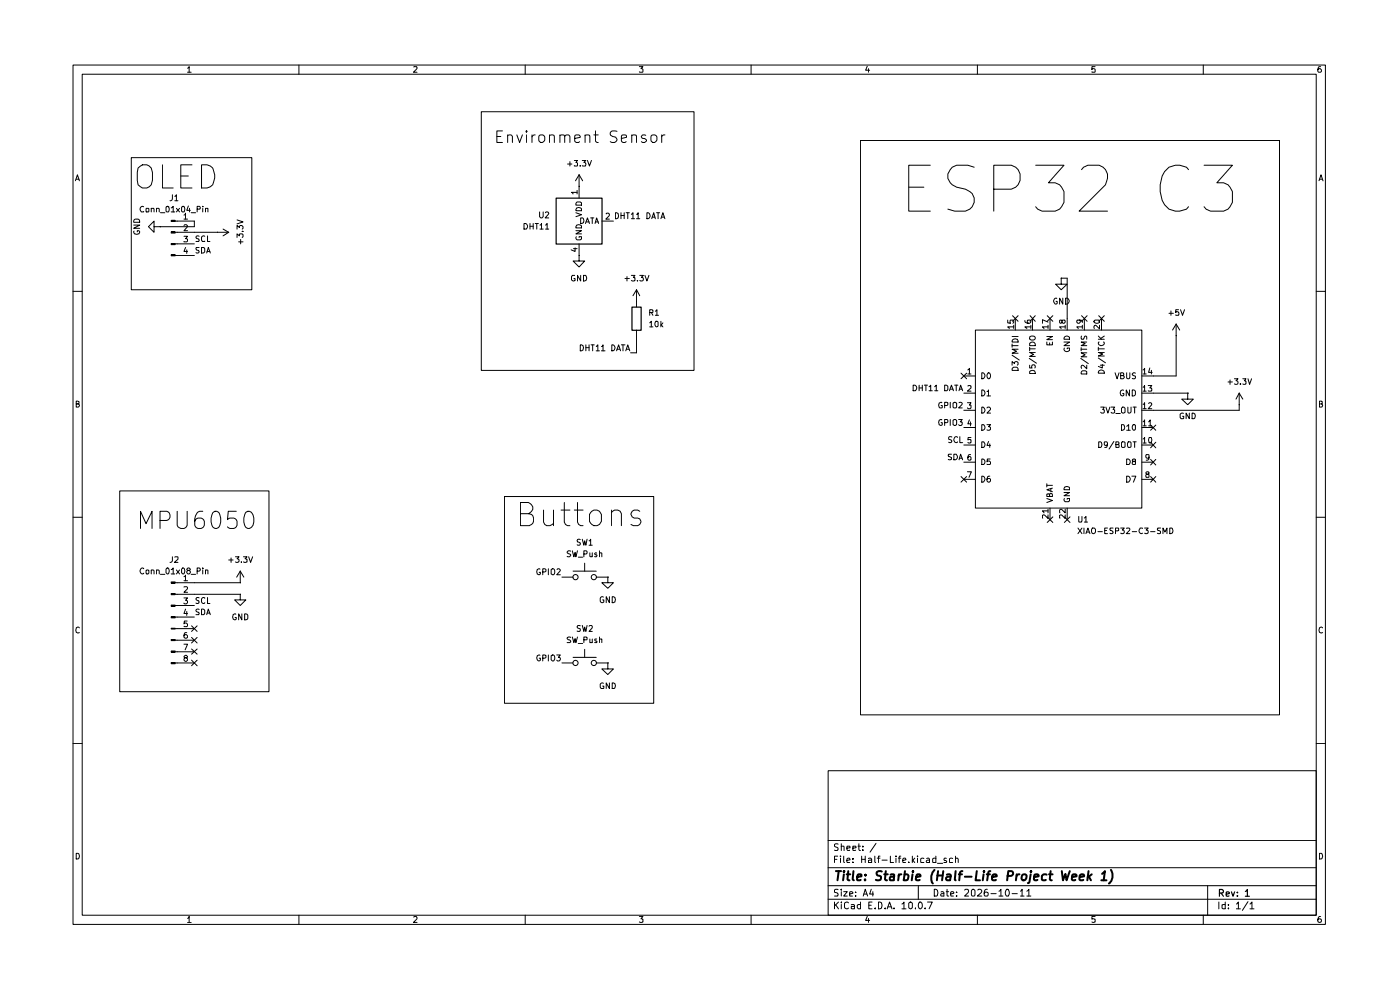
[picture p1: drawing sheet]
(kicad_sch
 (version 20260306)
 (generator "eeschema")
 (generator_version "10.0")
 (paper "A4")
 (title_block
  (title "Starbie (Half-Life Project Week 1)")
  (date "2026-10-11")
  (rev "1"))
 (lib_symbols
  (symbol "Connector:Conn_01x04_Pin"
   (pin_names
    (offset 1.016) (hide yes)) (exclude_from_sim no) (in_bom yes) (on_board yes)
   (in_pos_files yes)
   (duplicate_pin_numbers_are_jumpers no)
   (property "Reference" "J" (at 0 5.08 0) (show_name no) (do_not_autoplace no) (effects (font (size 1.27 1.27))))
   (property "Value" "Conn_01x04_Pin" (at 0 -7.62 0) (show_name no) (do_not_autoplace no) (effects (font (size 1.27 1.27))))
   (property "Footprint" "" (at 0 0 0) (show_name no) (do_not_autoplace no) (hide yes) (effects (font (size 1.27 1.27))))
   (property "Datasheet" "" (at 0 0 0) (show_name no) (do_not_autoplace no) (hide yes) (effects (font (size 1.27 1.27))))
   (property "Description" "Generic connector, single row, 01x04, script generated" (at 0 0 0) (show_name no) (do_not_autoplace no) (hide yes) (effects (font (size 1.27 1.27))))
   (property "ki_locked" "" (at 0 0 0) (show_name no) (do_not_autoplace no) (effects (font (size 1.27 1.27))))
   (symbol "Conn_01x04_Pin_1_1"
    (rectangle (start 0.8636 2.667) (end 0 2.413) (stroke (width 0.1524) (type default)) (fill (type outline)))
    (rectangle (start 0.8636 0.127) (end 0 -0.127) (stroke (width 0.1524) (type default)) (fill (type outline)))
    (rectangle (start 0.8636 -2.413) (end 0 -2.667) (stroke (width 0.1524) (type default)) (fill (type outline)))
    (rectangle (start 0.8636 -4.953) (end 0 -5.207) (stroke (width 0.1524) (type default)) (fill (type outline)))
    (polyline (pts (xy 1.27 2.54) (xy 0.8636 2.54)) (stroke (width 0.1524) (type default)) (fill (type none)))
    (polyline (pts (xy 1.27 0) (xy 0.8636 0)) (stroke (width 0.1524) (type default)) (fill (type none)))
    (polyline (pts (xy 1.27 -2.54) (xy 0.8636 -2.54)) (stroke (width 0.1524) (type default)) (fill (type none)))
    (polyline (pts (xy 1.27 -5.08) (xy 0.8636 -5.08)) (stroke (width 0.1524) (type default)) (fill (type none)))
    (pin passive line (at 5.08 2.54 180) (length 3.81) (name "Pin_1" (effects (font (size 1.27 1.27)))) (number "1" (effects (font (size 1.27 1.27)))))
    (pin passive line (at 5.08 0 180) (length 3.81) (name "Pin_2" (effects (font (size 1.27 1.27)))) (number "2" (effects (font (size 1.27 1.27)))))
    (pin passive line (at 5.08 -2.54 180) (length 3.81) (name "Pin_3" (effects (font (size 1.27 1.27)))) (number "3" (effects (font (size 1.27 1.27)))))
    (pin passive line (at 5.08 -5.08 180) (length 3.81) (name "Pin_4" (effects (font (size 1.27 1.27)))) (number "4" (effects (font (size 1.27 1.27))))))
   (embedded_fonts no))
  (symbol "Connector:Conn_01x08_Pin"
   (pin_names
    (offset 1.016) (hide yes)) (exclude_from_sim no) (in_bom yes) (on_board yes)
   (in_pos_files yes)
   (duplicate_pin_numbers_are_jumpers no)
   (property "Reference" "J" (at 0 10.16 0) (show_name no) (do_not_autoplace no) (effects (font (size 1.27 1.27))))
   (property "Value" "Conn_01x08_Pin" (at 0 -12.7 0) (show_name no) (do_not_autoplace no) (effects (font (size 1.27 1.27))))
   (property "Footprint" "" (at 0 0 0) (show_name no) (do_not_autoplace no) (hide yes) (effects (font (size 1.27 1.27))))
   (property "Datasheet" "" (at 0 0 0) (show_name no) (do_not_autoplace no) (hide yes) (effects (font (size 1.27 1.27))))
   (property "Description" "Generic connector, single row, 01x08, script generated" (at 0 0 0) (show_name no) (do_not_autoplace no) (hide yes) (effects (font (size 1.27 1.27))))
   (property "ki_locked" "" (at 0 0 0) (show_name no) (do_not_autoplace no) (effects (font (size 1.27 1.27))))
   (symbol "Conn_01x08_Pin_1_1"
    (rectangle (start 0.8636 7.747) (end 0 7.493) (stroke (width 0.1524) (type default)) (fill (type outline)))
    (rectangle (start 0.8636 5.207) (end 0 4.953) (stroke (width 0.1524) (type default)) (fill (type outline)))
    (rectangle (start 0.8636 2.667) (end 0 2.413) (stroke (width 0.1524) (type default)) (fill (type outline)))
    (rectangle (start 0.8636 0.127) (end 0 -0.127) (stroke (width 0.1524) (type default)) (fill (type outline)))
    (rectangle (start 0.8636 -2.413) (end 0 -2.667) (stroke (width 0.1524) (type default)) (fill (type outline)))
    (rectangle (start 0.8636 -4.953) (end 0 -5.207) (stroke (width 0.1524) (type default)) (fill (type outline)))
    (rectangle (start 0.8636 -7.493) (end 0 -7.747) (stroke (width 0.1524) (type default)) (fill (type outline)))
    (rectangle (start 0.8636 -10.033) (end 0 -10.287) (stroke (width 0.1524) (type default)) (fill (type outline)))
    (polyline (pts (xy 1.27 7.62) (xy 0.8636 7.62)) (stroke (width 0.1524) (type default)) (fill (type none)))
    (polyline (pts (xy 1.27 5.08) (xy 0.8636 5.08)) (stroke (width 0.1524) (type default)) (fill (type none)))
    (polyline (pts (xy 1.27 2.54) (xy 0.8636 2.54)) (stroke (width 0.1524) (type default)) (fill (type none)))
    (polyline (pts (xy 1.27 0) (xy 0.8636 0)) (stroke (width 0.1524) (type default)) (fill (type none)))
    (polyline (pts (xy 1.27 -2.54) (xy 0.8636 -2.54)) (stroke (width 0.1524) (type default)) (fill (type none)))
    (polyline (pts (xy 1.27 -5.08) (xy 0.8636 -5.08)) (stroke (width 0.1524) (type default)) (fill (type none)))
    (polyline (pts (xy 1.27 -7.62) (xy 0.8636 -7.62)) (stroke (width 0.1524) (type default)) (fill (type none)))
    (polyline (pts (xy 1.27 -10.16) (xy 0.8636 -10.16)) (stroke (width 0.1524) (type default)) (fill (type none)))
    (pin passive line (at 5.08 7.62 180) (length 3.81) (name "Pin_1" (effects (font (size 1.27 1.27)))) (number "1" (effects (font (size 1.27 1.27)))))
    (pin passive line (at 5.08 5.08 180) (length 3.81) (name "Pin_2" (effects (font (size 1.27 1.27)))) (number "2" (effects (font (size 1.27 1.27)))))
    (pin passive line (at 5.08 2.54 180) (length 3.81) (name "Pin_3" (effects (font (size 1.27 1.27)))) (number "3" (effects (font (size 1.27 1.27)))))
    (pin passive line (at 5.08 0 180) (length 3.81) (name "Pin_4" (effects (font (size 1.27 1.27)))) (number "4" (effects (font (size 1.27 1.27)))))
    (pin passive line (at 5.08 -2.54 180) (length 3.81) (name "Pin_5" (effects (font (size 1.27 1.27)))) (number "5" (effects (font (size 1.27 1.27)))))
    (pin passive line (at 5.08 -5.08 180) (length 3.81) (name "Pin_6" (effects (font (size 1.27 1.27)))) (number "6" (effects (font (size 1.27 1.27)))))
    (pin passive line (at 5.08 -7.62 180) (length 3.81) (name "Pin_7" (effects (font (size 1.27 1.27)))) (number "7" (effects (font (size 1.27 1.27)))))
    (pin passive line (at 5.08 -10.16 180) (length 3.81) (name "Pin_8" (effects (font (size 1.27 1.27)))) (number "8" (effects (font (size 1.27 1.27))))))
   (embedded_fonts no))
  (symbol "Device:R"
   (pin_numbers (hide yes))
   (pin_names
    (offset 0)) (exclude_from_sim no) (in_bom yes) (on_board yes)
   (in_pos_files yes)
   (duplicate_pin_numbers_are_jumpers no)
   (property "Reference" "R" (at 2.032 0 90) (show_name no) (do_not_autoplace no) (effects (font (size 1.27 1.27))))
   (property "Value" "R" (at 0 0 90) (show_name no) (do_not_autoplace no) (effects (font (size 1.27 1.27))))
   (property "Footprint" "" (at -1.778 0 90) (show_name no) (do_not_autoplace no) (hide yes) (effects (font (size 1.27 1.27))))
   (property "Datasheet" "" (at 0 0 0) (show_name no) (do_not_autoplace no) (hide yes) (effects (font (size 1.27 1.27))))
   (property "Description" "Resistor" (at 0 0 0) (show_name no) (do_not_autoplace no) (hide yes) (effects (font (size 1.27 1.27))))
   (symbol "R_0_1"
    (rectangle (start -1.016 -2.54) (end 1.016 2.54) (stroke (width 0.254) (type default)) (fill (type none))))
   (symbol "R_1_1"
    (pin passive line (at 0 3.81 270) (length 1.27) (name "" (effects (font (size 1.27 1.27)))) (number "1" (effects (font (size 1.27 1.27)))))
    (pin passive line (at 0 -3.81 90) (length 1.27) (name "" (effects (font (size 1.27 1.27)))) (number "2" (effects (font (size 1.27 1.27))))))
   (embedded_fonts no))
  (symbol "Half-Life Week 1 (Starbie):XIAO-ESP32-C3-SMD"
   (pin_names
    (offset 1.016)) (exclude_from_sim no) (in_bom yes) (on_board yes)
   (in_pos_files yes)
   (duplicate_pin_numbers_are_jumpers no)
   (property "Reference" "U" (at -18.542 21.59 0) (show_name no) (do_not_autoplace no) (effects (font (size 1.27 1.27))))
   (property "Value" "XIAO-ESP32-C3-SMD" (at -8.382 19.304 0) (show_name no) (do_not_autoplace no) (effects (font (size 1.27 1.27))))
   (property "Footprint" "Seeed_Studio_XIAO_Series:XIAO-ESP32-C3-SMD" (at -38.608 -24.384 0) (show_name no) (do_not_autoplace no) (hide yes) (effects (font (size 1.27 1.27))))
   (property "Datasheet" "" (at -8.89 5.08 0) (show_name no) (do_not_autoplace no) (hide yes) (effects (font (size 1.27 1.27))))
   (property "Description" "" (at 0 0 0) (show_name no) (do_not_autoplace no) (hide yes) (effects (font (size 1.27 1.27))))
   (symbol "XIAO-ESP32-C3-SMD_0_1"
    (rectangle (start -19.05 17.78) (end 17.78 -21.59) (stroke (width 0) (type default)) (fill (type none))))
   (symbol "XIAO-ESP32-C3-SMD_1_1"
    (pin passive line (at -21.59 7.62 0) (length 2.54) (name "D0" (effects (font (size 1.27 1.27)))) (number "1" (effects (font (size 1.27 1.27)))))
    (pin passive line (at -21.59 3.81 0) (length 2.54) (name "D1" (effects (font (size 1.27 1.27)))) (number "2" (effects (font (size 1.27 1.27)))))
    (pin passive line (at -21.59 0 0) (length 2.54) (name "D2" (effects (font (size 1.27 1.27)))) (number "3" (effects (font (size 1.27 1.27)))))
    (pin passive line (at -21.59 -3.81 0) (length 2.54) (name "D3" (effects (font (size 1.27 1.27)))) (number "4" (effects (font (size 1.27 1.27)))))
    (pin passive line (at -21.59 -7.62 0) (length 2.54) (name "D4" (effects (font (size 1.27 1.27)))) (number "5" (effects (font (size 1.27 1.27)))))
    (pin passive line (at -21.59 -11.43 0) (length 2.54) (name "D5" (effects (font (size 1.27 1.27)))) (number "6" (effects (font (size 1.27 1.27)))))
    (pin passive line (at -21.59 -15.24 0) (length 2.54) (name "D6" (effects (font (size 1.27 1.27)))) (number "7" (effects (font (size 1.27 1.27)))))
    (pin passive line (at 20.32 -15.24 180) (length 2.54) (name "D7" (effects (font (size 1.27 1.27)))) (number "8" (effects (font (size 1.27 1.27)))))
    (pin passive line (at 20.32 -11.43 180) (length 2.54) (name "D8" (effects (font (size 1.27 1.27)))) (number "9" (effects (font (size 1.27 1.27)))))
    (pin passive line (at 20.32 -7.62 180) (length 2.54) (name "D9/BOOT" (effects (font (size 1.27 1.27)))) (number "10" (effects (font (size 1.27 1.27)))))
    (pin passive line (at 20.32 -3.81 180) (length 2.54) (name "D10" (effects (font (size 1.27 1.27)))) (number "11" (effects (font (size 1.27 1.27)))))
    (pin passive line (at 20.32 0 180) (length 2.54) (name "3V3_OUT" (effects (font (size 1.27 1.27)))) (number "12" (effects (font (size 1.27 1.27)))))
    (pin passive line (at 20.32 3.81 180) (length 2.54) (name "GND" (effects (font (size 1.27 1.27)))) (number "13" (effects (font (size 1.27 1.27)))))
    (pin passive line (at 20.32 7.62 180) (length 2.54) (name "VBUS" (effects (font (size 1.27 1.27)))) (number "14" (effects (font (size 1.27 1.27)))))
    (pin passive line (at -10.16 20.32 270) (length 2.54) (name "D3/MTDI" (effects (font (size 1.27 1.27)))) (number "15" (effects (font (size 1.27 1.27)))))
    (pin passive line (at -6.35 20.32 270) (length 2.54) (name "D5/MTDO" (effects (font (size 1.27 1.27)))) (number "16" (effects (font (size 1.27 1.27)))))
    (pin passive line (at -2.54 20.32 270) (length 2.54) (name "EN" (effects (font (size 1.27 1.27)))) (number "17" (effects (font (size 1.27 1.27)))))
    (pin passive line (at 1.27 20.32 270) (length 2.54) (name "GND" (effects (font (size 1.27 1.27)))) (number "18" (effects (font (size 1.27 1.27)))))
    (pin passive line (at 5.08 20.32 270) (length 2.54) (name "D2/MTMS" (effects (font (size 1.27 1.27)))) (number "19" (effects (font (size 1.27 1.27)))))
    (pin passive line (at 8.89 20.32 270) (length 2.54) (name "D4/MTCK" (effects (font (size 1.27 1.27)))) (number "20" (effects (font (size 1.27 1.27)))))
    (pin passive line (at -2.54 -24.13 90) (length 2.54) (name "VBAT" (effects (font (size 1.27 1.27)))) (number "21" (effects (font (size 1.27 1.27)))))
    (pin passive line (at 1.27 -24.13 90) (length 2.54) (name "GND" (effects (font (size 1.27 1.27)))) (number "22" (effects (font (size 1.27 1.27))))))
   (embedded_fonts no))
  (symbol "Sensor:DHT11" (exclude_from_sim no) (in_bom yes) (on_board yes)
   (in_pos_files yes)
   (duplicate_pin_numbers_are_jumpers no)
   (property "Reference" "U" (at -3.81 6.35 0) (show_name no) (do_not_autoplace no) (effects (font (size 1.27 1.27))))
   (property "Value" "DHT11" (at 3.81 6.35 0) (show_name no) (do_not_autoplace no) (effects (font (size 1.27 1.27))))
   (property "Footprint" "Sensor:Aosong_DHT11_5.5x12.0_P2.54mm" (at 0 -10.16 0) (show_name no) (do_not_autoplace no) (hide yes) (effects (font (size 1.27 1.27))))
   (property "Datasheet" "http://akizukidenshi.com/download/ds/aosong/DHT11.pdf" (at 3.81 6.35 0) (show_name no) (do_not_autoplace no) (hide yes) (effects (font (size 1.27 1.27))))
   (property "Description" "3.3V to 5.5V, temperature and humidity module, DHT11" (at 0 0 0) (show_name no) (do_not_autoplace no) (hide yes) (effects (font (size 1.27 1.27))))
   (symbol "DHT11_0_1"
    (rectangle (start -5.08 5.08) (end 5.08 -5.08) (stroke (width 0.254) (type default)) (fill (type background))))
   (symbol "DHT11_1_1"
    (pin power_in line (at 0 7.62 270) (length 2.54) (name "VDD" (effects (font (size 1.27 1.27)))) (number "1" (effects (font (size 1.27 1.27)))))
    (pin bidirectional line (at 7.62 0 180) (length 2.54) (name "DATA" (effects (font (size 1.27 1.27)))) (number "2" (effects (font (size 1.27 1.27)))))
    (pin no_connect line (at -5.08 0 0) (length 2.54) (hide yes) (name "NC" (effects (font (size 1.27 1.27)))) (number "3" (effects (font (size 1.27 1.27)))))
    (pin power_in line (at 0 -7.62 90) (length 2.54) (name "GND" (effects (font (size 1.27 1.27)))) (number "4" (effects (font (size 1.27 1.27))))))
   (embedded_fonts no))
  (symbol "Switch:SW_Push"
   (pin_numbers (hide yes))
   (pin_names
    (offset 1.016) (hide yes)) (exclude_from_sim no) (in_bom yes) (on_board yes)
   (in_pos_files yes)
   (duplicate_pin_numbers_are_jumpers no)
   (property "Reference" "SW" (at 1.27 2.54 0) (show_name no) (do_not_autoplace no) (effects (font (size 1.27 1.27)) (justify left)))
   (property "Value" "SW_Push" (at 0 -1.524 0) (show_name no) (do_not_autoplace no) (effects (font (size 1.27 1.27))))
   (property "Footprint" "" (at 0 5.08 0) (show_name no) (do_not_autoplace no) (hide yes) (effects (font (size 1.27 1.27))))
   (property "Datasheet" "" (at 0 5.08 0) (show_name no) (do_not_autoplace no) (hide yes) (effects (font (size 1.27 1.27))))
   (property "Description" "Push button switch, generic, two pins" (at 0 0 0) (show_name no) (do_not_autoplace no) (hide yes) (effects (font (size 1.27 1.27))))
   (symbol "SW_Push_0_1"
    (circle (center -2.032 0) (radius 0.508) (stroke (width 0) (type default)) (fill (type none)))
    (polyline (pts (xy 0 1.27) (xy 0 3.048)) (stroke (width 0) (type default)) (fill (type none)))
    (circle (center 2.032 0) (radius 0.508) (stroke (width 0) (type default)) (fill (type none)))
    (polyline (pts (xy 2.54 1.27) (xy -2.54 1.27)) (stroke (width 0) (type default)) (fill (type none)))
    (pin passive line (at -5.08 0 0) (length 2.54) (name "1" (effects (font (size 1.27 1.27)))) (number "1" (effects (font (size 1.27 1.27)))))
    (pin passive line (at 5.08 0 180) (length 2.54) (name "2" (effects (font (size 1.27 1.27)))) (number "2" (effects (font (size 1.27 1.27))))))
   (embedded_fonts no))
  (symbol "power:+3.3V"
   (power global)
   (pin_numbers (hide yes))
   (pin_names
    (offset 0) (hide yes)) (exclude_from_sim no) (in_bom yes) (on_board yes)
   (in_pos_files yes)
   (duplicate_pin_numbers_are_jumpers no)
   (property "Reference" "#PWR" (at 0 -3.81 0) (show_name no) (do_not_autoplace no) (hide yes) (effects (font (size 1.27 1.27))))
   (property "Value" "+3.3V" (at 0 3.556 0) (show_name no) (do_not_autoplace no) (effects (font (size 1.27 1.27))))
   (property "Footprint" "" (at 0 0 0) (show_name no) (do_not_autoplace no) (hide yes) (effects (font (size 1.27 1.27))))
   (property "Datasheet" "" (at 0 0 0) (show_name no) (do_not_autoplace no) (hide yes) (effects (font (size 1.27 1.27))))
   (property "Description" "Power symbol creates a global label with name \"+3.3V\"" (at 0 0 0) (show_name no) (do_not_autoplace no) (hide yes) (effects (font (size 1.27 1.27))))
   (symbol "+3.3V_0_1"
    (polyline (pts (xy -0.762 1.27) (xy 0 2.54)) (stroke (width 0) (type default)) (fill (type none)))
    (polyline (pts (xy 0 2.54) (xy 0.762 1.27)) (stroke (width 0) (type default)) (fill (type none)))
    (polyline (pts (xy 0 0) (xy 0 2.54)) (stroke (width 0) (type default)) (fill (type none))))
   (symbol "+3.3V_1_1"
    (pin power_in line (at 0 0 90) (length 0) (name "" (effects (font (size 1.27 1.27)))) (number "1" (effects (font (size 1.27 1.27))))))
   (embedded_fonts no))
  (symbol "power:+5V"
   (power global)
   (pin_numbers (hide yes))
   (pin_names
    (offset 0) (hide yes)) (exclude_from_sim no) (in_bom yes) (on_board yes)
   (in_pos_files yes)
   (duplicate_pin_numbers_are_jumpers no)
   (property "Reference" "#PWR" (at 0 -3.81 0) (show_name no) (do_not_autoplace no) (hide yes) (effects (font (size 1.27 1.27))))
   (property "Value" "+5V" (at 0 3.556 0) (show_name no) (do_not_autoplace no) (effects (font (size 1.27 1.27))))
   (property "Footprint" "" (at 0 0 0) (show_name no) (do_not_autoplace no) (hide yes) (effects (font (size 1.27 1.27))))
   (property "Datasheet" "" (at 0 0 0) (show_name no) (do_not_autoplace no) (hide yes) (effects (font (size 1.27 1.27))))
   (property "Description" "Power symbol creates a global label with name \"+5V\"" (at 0 0 0) (show_name no) (do_not_autoplace no) (hide yes) (effects (font (size 1.27 1.27))))
   (symbol "+5V_0_1"
    (polyline (pts (xy -0.762 1.27) (xy 0 2.54)) (stroke (width 0) (type default)) (fill (type none)))
    (polyline (pts (xy 0 2.54) (xy 0.762 1.27)) (stroke (width 0) (type default)) (fill (type none)))
    (polyline (pts (xy 0 0) (xy 0 2.54)) (stroke (width 0) (type default)) (fill (type none))))
   (symbol "+5V_1_1"
    (pin power_in line (at 0 0 90) (length 0) (name "" (effects (font (size 1.27 1.27)))) (number "1" (effects (font (size 1.27 1.27))))))
   (embedded_fonts no))
  (symbol "power:GND"
   (power global)
   (pin_numbers (hide yes))
   (pin_names
    (offset 0) (hide yes)) (exclude_from_sim no) (in_bom yes) (on_board yes)
   (in_pos_files yes)
   (duplicate_pin_numbers_are_jumpers no)
   (property "Reference" "#PWR" (at 0 -6.35 0) (show_name no) (do_not_autoplace no) (hide yes) (effects (font (size 1.27 1.27))))
   (property "Value" "GND" (at 0 -3.81 0) (show_name no) (do_not_autoplace no) (effects (font (size 1.27 1.27))))
   (property "Footprint" "" (at 0 0 0) (show_name no) (do_not_autoplace no) (hide yes) (effects (font (size 1.27 1.27))))
   (property "Datasheet" "" (at 0 0 0) (show_name no) (do_not_autoplace no) (hide yes) (effects (font (size 1.27 1.27))))
   (property "Description" "Power symbol creates a global label with name \"GND\" , ground" (at 0 0 0) (show_name no) (do_not_autoplace no) (hide yes) (effects (font (size 1.27 1.27))))
   (symbol "GND_0_1"
    (polyline (pts (xy 0 0) (xy 0 -1.27) (xy 1.27 -1.27) (xy 0 -2.54) (xy -1.27 -1.27) (xy 0 -1.27)) (stroke (width 0) (type default)) (fill (type none))))
   (symbol "GND_1_1"
    (pin power_in line (at 0 0 270) (length 0) (name "" (effects (font (size 1.27 1.27)))) (number "1" (effects (font (size 1.27 1.27))))))
   (embedded_fonts no)))
 (rectangle
  (start 100.33 20.32)
  (end 147.32 77.47)
  (stroke (width 0) (type default))
  (fill (type none)))
 (rectangle
  (start 22.86 30.48)
  (end 49.53 59.69)
  (stroke (width 0) (type default))
  (fill (type none)))
 (rectangle
  (start 105.41 105.41)
  (end 138.43 151.13)
  (stroke (width 0) (type default))
  (fill (type none)))
 (rectangle
  (start 20.32 104.14)
  (end 53.34 148.59)
  (stroke (width 0) (type default))
  (fill (type none)))
 (rectangle
  (start 184.15 26.67)
  (end 276.86 153.67)
  (stroke (width 0) (type default))
  (fill (type none)))
 (text "OLED"
  (exclude_from_sim no)
  (at 32.766 35.052 0)
  (effects (font (size 5.08 5.08))))
 (text "Environment Sensor"
  (exclude_from_sim no)
  (at 122.174 26.162 0)
  (effects (font (size 2.54 2.54))))
 (text "ESP32 C3"
  (exclude_from_sim no)
  (at 230.378 37.846 0)
  (effects (font (size 10.16 10.16))))
 (text "Buttons"
  (exclude_from_sim no)
  (at 122.174 109.728 0)
  (effects (font (size 5.08 5.08))))
 (text "MPU6050"
  (exclude_from_sim no)
  (at 37.338 110.998 0)
  (effects (font (size 3.81 3.81))))
 (no_connect
  (at 36.83 142.24))
 (no_connect
  (at 36.83 134.62))
 (no_connect
  (at 248.92 97.79))
 (no_connect
  (at 229.87 110.49))
 (no_connect
  (at 237.49 66.04))
 (no_connect
  (at 226.06 66.04))
 (no_connect
  (at 226.06 110.49))
 (no_connect
  (at 222.25 66.04))
 (no_connect
  (at 207.01 78.74))
 (no_connect
  (at 218.44 66.04))
 (no_connect
  (at 36.83 137.16))
 (no_connect
  (at 248.92 90.17))
 (no_connect
  (at 233.68 66.04))
 (no_connect
  (at 248.92 101.6))
 (no_connect
  (at 207.01 101.6))
 (no_connect
  (at 248.92 93.98))
 (no_connect
  (at 36.83 139.7))
 (wire
  (pts (xy 133.35 73.66) (xy 134.62 73.66))
  (stroke (width 0) (type default)))
 (wire
  (pts (xy 36.83 127) (xy 46.99 127))
  (stroke (width 0) (type default)))
 (wire
  (pts (xy 248.92 86.36) (xy 267.97 86.36))
  (stroke (width 0) (type default)))
 (wire
  (pts (xy 36.83 45.72) (xy 29.21 45.72))
  (stroke (width 0) (type default)))
 (wire
  (pts (xy 248.92 82.55) (xy 256.54 82.55))
  (stroke (width 0) (type default)))
 (wire
  (pts (xy 229.87 66.04) (xy 229.87 57.15))
  (stroke (width 0) (type default)))
 (wire
  (pts (xy 134.62 69.85) (xy 134.62 73.66))
  (stroke (width 0) (type default)))
 (wire
  (pts (xy 229.87 57.15) (xy 228.6 57.15))
  (stroke (width 0) (type default)))
 (wire
  (pts (xy 248.92 78.74) (xy 254 78.74))
  (stroke (width 0) (type default)))
 (wire
  (pts (xy 254 78.74) (xy 254 69.85))
  (stroke (width 0) (type default)))
 (wire
  (pts (xy 36.83 124.46) (xy 46.99 124.46))
  (stroke (width 0) (type default)))
 (wire
  (pts (xy 41.91 46.99) (xy 36.83 46.99))
  (stroke (width 0) (type default)))
 (wire
  (pts (xy 267.97 86.36) (xy 267.97 85.09))
  (stroke (width 0) (type default)))
 (wire
  (pts (xy 36.83 44.45) (xy 36.83 45.72))
  (stroke (width 0) (type default)))
 (label "DHT11 DATA"
  (at 133.35 73.66 180)
  (effects (font (size 1.27 1.27)) (justify right bottom)))
 (label "GPIO3"
  (at 118.11 142.24 180)
  (effects (font (size 1.27 1.27)) (justify right bottom)))
 (label "SDA"
  (at 207.01 97.79 180)
  (effects (font (size 1.27 1.27)) (justify right bottom)))
 (label "GPIO2"
  (at 207.01 86.36 180)
  (effects (font (size 1.27 1.27)) (justify right bottom)))
 (label "DHT11 DATA"
  (at 129.54 44.45 0)
  (effects (font (size 1.27 1.27)) (justify left bottom)))
 (label "GPIO2"
  (at 118.11 123.19 180)
  (effects (font (size 1.27 1.27)) (justify right bottom)))
 (label "GPIO3"
  (at 207.01 90.17 180)
  (effects (font (size 1.27 1.27)) (justify right bottom)))
 (label "SCL"
  (at 36.83 49.53 0)
  (effects (font (size 1.27 1.27)) (justify left bottom)))
 (label "DHT11 DATA"
  (at 207.01 82.55 180)
  (effects (font (size 1.27 1.27)) (justify right bottom)))
 (label "SDA"
  (at 36.83 132.08 0)
  (effects (font (size 1.27 1.27)) (justify left bottom)))
 (label "SDA"
  (at 36.83 52.07 0)
  (effects (font (size 1.27 1.27)) (justify left bottom)))
 (label "SCL"
  (at 207.01 93.98 180)
  (effects (font (size 1.27 1.27)) (justify right bottom)))
 (label "SCL"
  (at 36.83 129.54 0)
  (effects (font (size 1.27 1.27)) (justify left bottom)))
 (symbol
  (lib_id "power:GND")
  (at 29.21 45.72 270)
  (unit 1)
  (body_style 1)
  (exclude_from_sim no)
  (in_bom yes)
  (on_board yes)
  (in_pos_files yes)
  (dnp no)
  (fields_autoplaced yes)
  (property "Reference" "#PWR07" (at 22.86 45.72 0) (hide yes) (show_name no) (do_not_autoplace no) (effects (font (size 1.27 1.27))))
  (property "Value" "GND" (at 24.13 45.72 0) (show_name no) (do_not_autoplace no) (effects (font (size 1.27 1.27))))
  (property "Footprint" "" (at 29.21 45.72 0) (hide yes) (show_name no) (do_not_autoplace no) (effects (font (size 1.27 1.27))))
  (property "Datasheet" "" (at 29.21 45.72 0) (hide yes) (show_name no) (do_not_autoplace no) (effects (font (size 1.27 1.27))))
  (property "Description" "Power symbol creates a global label with name \"GND\" , ground" (at 29.21 45.72 0) (hide yes) (show_name no) (do_not_autoplace no) (effects (font (size 1.27 1.27))))
  (pin "1"))
 (symbol
  (lib_id "power:+3.3V")
  (at 46.99 124.46 0)
  (unit 1)
  (body_style 1)
  (exclude_from_sim no)
  (in_bom yes)
  (on_board yes)
  (in_pos_files yes)
  (dnp no)
  (fields_autoplaced yes)
  (property "Reference" "#PWR09" (at 46.99 128.27 0) (hide yes) (show_name no) (do_not_autoplace no) (effects (font (size 1.27 1.27))))
  (property "Value" "+3.3V" (at 46.99 119.38 0) (show_name no) (do_not_autoplace no) (effects (font (size 1.27 1.27))))
  (property "Footprint" "" (at 46.99 124.46 0) (hide yes) (show_name no) (do_not_autoplace no) (effects (font (size 1.27 1.27))))
  (property "Datasheet" "" (at 46.99 124.46 0) (hide yes) (show_name no) (do_not_autoplace no) (effects (font (size 1.27 1.27))))
  (property "Description" "Power symbol creates a global label with name \"+3.3V\"" (at 46.99 124.46 0) (hide yes) (show_name no) (do_not_autoplace no) (effects (font (size 1.27 1.27))))
  (pin "1"))
 (symbol
  (lib_id "power:+3.3V")
  (at 121.92 36.83 0)
  (unit 1)
  (body_style 1)
  (exclude_from_sim no)
  (in_bom yes)
  (on_board yes)
  (in_pos_files yes)
  (dnp no)
  (fields_autoplaced yes)
  (property "Reference" "#PWR011" (at 121.92 40.64 0) (hide yes) (show_name no) (do_not_autoplace no) (effects (font (size 1.27 1.27))))
  (property "Value" "+3.3V" (at 121.92 31.75 0) (show_name no) (do_not_autoplace no) (effects (font (size 1.27 1.27))))
  (property "Footprint" "" (at 121.92 36.83 0) (hide yes) (show_name no) (do_not_autoplace no) (effects (font (size 1.27 1.27))))
  (property "Datasheet" "" (at 121.92 36.83 0) (hide yes) (show_name no) (do_not_autoplace no) (effects (font (size 1.27 1.27))))
  (property "Description" "Power symbol creates a global label with name \"+3.3V\"" (at 121.92 36.83 0) (hide yes) (show_name no) (do_not_autoplace no) (effects (font (size 1.27 1.27))))
  (pin "1"))
 (symbol
  (lib_id "Device:R")
  (at 134.62 66.04 0)
  (unit 1)
  (body_style 1)
  (exclude_from_sim no)
  (in_bom yes)
  (on_board yes)
  (in_pos_files yes)
  (dnp no)
  (fields_autoplaced yes)
  (property "Reference" "R1" (at 137.16 64.7699 0) (show_name no) (do_not_autoplace no) (effects (font (size 1.27 1.27)) (justify left)))
  (property "Value" "10k" (at 137.16 67.3099 0) (show_name no) (do_not_autoplace no) (effects (font (size 1.27 1.27)) (justify left)))
  (property "Footprint" "Resistor_THT:R_Axial_DIN0204_L3.6mm_D1.6mm_P7.62mm_Horizontal" (at 132.842 66.04 90) (hide yes) (show_name no) (do_not_autoplace no) (effects (font (size 1.27 1.27))))
  (property "Datasheet" "" (at 134.62 66.04 0) (hide yes) (show_name no) (do_not_autoplace no) (effects (font (size 1.27 1.27))))
  (property "Description" "Resistor" (at 134.62 66.04 0) (hide yes) (show_name no) (do_not_autoplace no) (effects (font (size 1.27 1.27))))
  (pin "1")
  (pin "2"))
 (symbol
  (lib_id "Switch:SW_Push")
  (at 123.19 123.19 0)
  (unit 1)
  (body_style 1)
  (exclude_from_sim no)
  (in_bom yes)
  (on_board yes)
  (in_pos_files yes)
  (dnp no)
  (fields_autoplaced yes)
  (property "Reference" "SW1" (at 123.19 115.57 0) (show_name no) (do_not_autoplace no) (effects (font (size 1.27 1.27))))
  (property "Value" "SW_Push" (at 123.19 118.11 0) (show_name no) (do_not_autoplace no) (effects (font (size 1.27 1.27))))
  (property "Footprint" "Button_Switch_Keyboard:SW_Cherry_MX_1.00u_PCB" (at 123.19 118.11 0) (hide yes) (show_name no) (do_not_autoplace no) (effects (font (size 1.27 1.27))))
  (property "Datasheet" "" (at 123.19 118.11 0) (hide yes) (show_name no) (do_not_autoplace no) (effects (font (size 1.27 1.27))))
  (property "Description" "Push button switch, generic, two pins" (at 123.19 123.19 0) (hide yes) (show_name no) (do_not_autoplace no) (effects (font (size 1.27 1.27))))
  (pin "1")
  (pin "2"))
 (symbol
  (lib_id "power:+3.3V")
  (at 41.91 46.99 270)
  (unit 1)
  (body_style 1)
  (exclude_from_sim no)
  (in_bom yes)
  (on_board yes)
  (in_pos_files yes)
  (dnp no)
  (fields_autoplaced yes)
  (property "Reference" "#PWR08" (at 38.1 46.99 0) (hide yes) (show_name no) (do_not_autoplace no) (effects (font (size 1.27 1.27))))
  (property "Value" "+3.3V" (at 46.99 46.99 0) (show_name no) (do_not_autoplace no) (effects (font (size 1.27 1.27))))
  (property "Footprint" "" (at 41.91 46.99 0) (hide yes) (show_name no) (do_not_autoplace no) (effects (font (size 1.27 1.27))))
  (property "Datasheet" "" (at 41.91 46.99 0) (hide yes) (show_name no) (do_not_autoplace no) (effects (font (size 1.27 1.27))))
  (property "Description" "Power symbol creates a global label with name \"+3.3V\"" (at 41.91 46.99 0) (hide yes) (show_name no) (do_not_autoplace no) (effects (font (size 1.27 1.27))))
  (pin "1"))
 (symbol
  (lib_id "Switch:SW_Push")
  (at 123.19 142.24 0)
  (unit 1)
  (body_style 1)
  (exclude_from_sim no)
  (in_bom yes)
  (on_board yes)
  (in_pos_files yes)
  (dnp no)
  (fields_autoplaced yes)
  (property "Reference" "SW2" (at 123.19 134.62 0) (show_name no) (do_not_autoplace no) (effects (font (size 1.27 1.27))))
  (property "Value" "SW_Push" (at 123.19 137.16 0) (show_name no) (do_not_autoplace no) (effects (font (size 1.27 1.27))))
  (property "Footprint" "Button_Switch_Keyboard:SW_Cherry_MX_1.00u_PCB" (at 123.19 137.16 0) (hide yes) (show_name no) (do_not_autoplace no) (effects (font (size 1.27 1.27))))
  (property "Datasheet" "" (at 123.19 137.16 0) (hide yes) (show_name no) (do_not_autoplace no) (effects (font (size 1.27 1.27))))
  (property "Description" "Push button switch, generic, two pins" (at 123.19 142.24 0) (hide yes) (show_name no) (do_not_autoplace no) (effects (font (size 1.27 1.27))))
  (pin "1")
  (pin "2"))
 (symbol
  (lib_id "Half-Life Week 1 (Starbie):XIAO-ESP32-C3-SMD")
  (at 228.6 86.36 0)
  (unit 1)
  (body_style 1)
  (exclude_from_sim no)
  (in_bom yes)
  (on_board yes)
  (in_pos_files yes)
  (dnp no)
  (fields_autoplaced yes)
  (property "Reference" "U1" (at 232.0133 110.49 0) (show_name no) (do_not_autoplace no) (effects (font (size 1.27 1.27)) (justify left)))
  (property "Value" "XIAO-ESP32-C3-SMD" (at 232.0133 113.03 0) (show_name no) (do_not_autoplace no) (effects (font (size 1.27 1.27)) (justify left)))
  (property "Footprint" "Half-Life Week 1 (Starbie):XIAO-ESP32-C3-SMD" (at 189.992 110.744 0) (hide yes) (show_name no) (do_not_autoplace no) (effects (font (size 1.27 1.27))))
  (property "Datasheet" "" (at 219.71 81.28 0) (hide yes) (show_name no) (do_not_autoplace no) (effects (font (size 1.27 1.27))))
  (property "Description" "" (at 228.6 86.36 0) (hide yes) (show_name no) (do_not_autoplace no) (effects (font (size 1.27 1.27))))
  (pin "15")
  (pin "14")
  (pin "13")
  (pin "12")
  (pin "11")
  (pin "10")
  (pin "9")
  (pin "6")
  (pin "8")
  (pin "3")
  (pin "7")
  (pin "1")
  (pin "2")
  (pin "4")
  (pin "5")
  (pin "20")
  (pin "21")
  (pin "16")
  (pin "17")
  (pin "18")
  (pin "19")
  (pin "22"))
 (symbol
  (lib_id "power:+3.3V")
  (at 267.97 85.09 0)
  (unit 1)
  (body_style 1)
  (exclude_from_sim no)
  (in_bom yes)
  (on_board yes)
  (in_pos_files yes)
  (dnp no)
  (fields_autoplaced yes)
  (property "Reference" "#PWR02" (at 267.97 88.9 0) (hide yes) (show_name no) (do_not_autoplace no) (effects (font (size 1.27 1.27))))
  (property "Value" "+3.3V" (at 267.97 80.01 0) (show_name no) (do_not_autoplace no) (effects (font (size 1.27 1.27))))
  (property "Footprint" "" (at 267.97 85.09 0) (hide yes) (show_name no) (do_not_autoplace no) (effects (font (size 1.27 1.27))))
  (property "Datasheet" "" (at 267.97 85.09 0) (hide yes) (show_name no) (do_not_autoplace no) (effects (font (size 1.27 1.27))))
  (property "Description" "Power symbol creates a global label with name \"+3.3V\"" (at 267.97 85.09 0) (hide yes) (show_name no) (do_not_autoplace no) (effects (font (size 1.27 1.27))))
  (pin "1"))
 (symbol
  (lib_id "Connector:Conn_01x04_Pin")
  (at 31.75 46.99 0)
  (unit 1)
  (body_style 1)
  (exclude_from_sim no)
  (in_bom yes)
  (on_board yes)
  (in_pos_files yes)
  (dnp no)
  (fields_autoplaced yes)
  (property "Reference" "J1" (at 32.385 39.37 0) (show_name no) (do_not_autoplace no) (effects (font (size 1.27 1.27))))
  (property "Value" "Conn_01x04_Pin" (at 32.385 41.91 0) (show_name no) (do_not_autoplace no) (effects (font (size 1.27 1.27))))
  (property "Footprint" "Half-Life Week 1 (Starbie):Display_128x64_096_I2C" (at 31.75 46.99 0) (hide yes) (show_name no) (do_not_autoplace no) (effects (font (size 1.27 1.27))))
  (property "Datasheet" "" (at 31.75 46.99 0) (hide yes) (show_name no) (do_not_autoplace no) (effects (font (size 1.27 1.27))))
  (property "Description" "Generic connector, single row, 01x04, script generated" (at 31.75 46.99 0) (hide yes) (show_name no) (do_not_autoplace no) (effects (font (size 1.27 1.27))))
  (pin "2")
  (pin "3")
  (pin "1")
  (pin "4"))
 (symbol
  (lib_id "Connector:Conn_01x08_Pin")
  (at 31.75 132.08 0)
  (unit 1)
  (body_style 1)
  (exclude_from_sim no)
  (in_bom yes)
  (on_board yes)
  (in_pos_files yes)
  (dnp no)
  (fields_autoplaced yes)
  (property "Reference" "J2" (at 32.385 119.38 0) (show_name no) (do_not_autoplace no) (effects (font (size 1.27 1.27))))
  (property "Value" "Conn_01x08_Pin" (at 32.385 121.92 0) (show_name no) (do_not_autoplace no) (effects (font (size 1.27 1.27))))
  (property "Footprint" "Connector_PinHeader_2.54mm:PinHeader_1x08_P2.54mm_Vertical" (at 31.75 132.08 0) (hide yes) (show_name no) (do_not_autoplace no) (effects (font (size 1.27 1.27))))
  (property "Datasheet" "" (at 31.75 132.08 0) (hide yes) (show_name no) (do_not_autoplace no) (effects (font (size 1.27 1.27))))
  (property "Description" "Generic connector, single row, 01x08, script generated" (at 31.75 132.08 0) (hide yes) (show_name no) (do_not_autoplace no) (effects (font (size 1.27 1.27))))
  (pin "7")
  (pin "8")
  (pin "5")
  (pin "6")
  (pin "2")
  (pin "1")
  (pin "3")
  (pin "4"))
 (symbol
  (lib_id "power:GND")
  (at 121.92 52.07 0)
  (unit 1)
  (body_style 1)
  (exclude_from_sim no)
  (in_bom yes)
  (on_board yes)
  (in_pos_files yes)
  (dnp no)
  (fields_autoplaced yes)
  (property "Reference" "#PWR012" (at 121.92 58.42 0) (hide yes) (show_name no) (do_not_autoplace no) (effects (font (size 1.27 1.27))))
  (property "Value" "GND" (at 121.92 57.15 0) (show_name no) (do_not_autoplace no) (effects (font (size 1.27 1.27))))
  (property "Footprint" "" (at 121.92 52.07 0) (hide yes) (show_name no) (do_not_autoplace no) (effects (font (size 1.27 1.27))))
  (property "Datasheet" "" (at 121.92 52.07 0) (hide yes) (show_name no) (do_not_autoplace no) (effects (font (size 1.27 1.27))))
  (property "Description" "Power symbol creates a global label with name \"GND\" , ground" (at 121.92 52.07 0) (hide yes) (show_name no) (do_not_autoplace no) (effects (font (size 1.27 1.27))))
  (pin "1"))
 (symbol
  (lib_id "power:GND")
  (at 128.27 123.19 0)
  (unit 1)
  (body_style 1)
  (exclude_from_sim no)
  (in_bom yes)
  (on_board yes)
  (in_pos_files yes)
  (dnp no)
  (fields_autoplaced yes)
  (property "Reference" "#PWR05" (at 128.27 129.54 0) (hide yes) (show_name no) (do_not_autoplace no) (effects (font (size 1.27 1.27))))
  (property "Value" "GND" (at 128.27 128.27 0) (show_name no) (do_not_autoplace no) (effects (font (size 1.27 1.27))))
  (property "Footprint" "" (at 128.27 123.19 0) (hide yes) (show_name no) (do_not_autoplace no) (effects (font (size 1.27 1.27))))
  (property "Datasheet" "" (at 128.27 123.19 0) (hide yes) (show_name no) (do_not_autoplace no) (effects (font (size 1.27 1.27))))
  (property "Description" "Power symbol creates a global label with name \"GND\" , ground" (at 128.27 123.19 0) (hide yes) (show_name no) (do_not_autoplace no) (effects (font (size 1.27 1.27))))
  (pin "1"))
 (symbol
  (lib_id "power:GND")
  (at 128.27 142.24 0)
  (unit 1)
  (body_style 1)
  (exclude_from_sim no)
  (in_bom yes)
  (on_board yes)
  (in_pos_files yes)
  (dnp no)
  (fields_autoplaced yes)
  (property "Reference" "#PWR06" (at 128.27 148.59 0) (hide yes) (show_name no) (do_not_autoplace no) (effects (font (size 1.27 1.27))))
  (property "Value" "GND" (at 128.27 147.32 0) (show_name no) (do_not_autoplace no) (effects (font (size 1.27 1.27))))
  (property "Footprint" "" (at 128.27 142.24 0) (hide yes) (show_name no) (do_not_autoplace no) (effects (font (size 1.27 1.27))))
  (property "Datasheet" "" (at 128.27 142.24 0) (hide yes) (show_name no) (do_not_autoplace no) (effects (font (size 1.27 1.27))))
  (property "Description" "Power symbol creates a global label with name \"GND\" , ground" (at 128.27 142.24 0) (hide yes) (show_name no) (do_not_autoplace no) (effects (font (size 1.27 1.27))))
  (pin "1"))
 (symbol
  (lib_id "power:GND")
  (at 256.54 82.55 0)
  (unit 1)
  (body_style 1)
  (exclude_from_sim no)
  (in_bom yes)
  (on_board yes)
  (in_pos_files yes)
  (dnp no)
  (fields_autoplaced yes)
  (property "Reference" "#PWR03" (at 256.54 88.9 0) (hide yes) (show_name no) (do_not_autoplace no) (effects (font (size 1.27 1.27))))
  (property "Value" "GND" (at 256.54 87.63 0) (show_name no) (do_not_autoplace no) (effects (font (size 1.27 1.27))))
  (property "Footprint" "" (at 256.54 82.55 0) (hide yes) (show_name no) (do_not_autoplace no) (effects (font (size 1.27 1.27))))
  (property "Datasheet" "" (at 256.54 82.55 0) (hide yes) (show_name no) (do_not_autoplace no) (effects (font (size 1.27 1.27))))
  (property "Description" "Power symbol creates a global label with name \"GND\" , ground" (at 256.54 82.55 0) (hide yes) (show_name no) (do_not_autoplace no) (effects (font (size 1.27 1.27))))
  (pin "1"))
 (symbol
  (lib_id "power:+3.3V")
  (at 134.62 62.23 0)
  (unit 1)
  (body_style 1)
  (exclude_from_sim no)
  (in_bom yes)
  (on_board yes)
  (in_pos_files yes)
  (dnp no)
  (fields_autoplaced yes)
  (property "Reference" "#PWR013" (at 134.62 66.04 0) (hide yes) (show_name no) (do_not_autoplace no) (effects (font (size 1.27 1.27))))
  (property "Value" "+3.3V" (at 134.62 57.15 0) (show_name no) (do_not_autoplace no) (effects (font (size 1.27 1.27))))
  (property "Footprint" "" (at 134.62 62.23 0) (hide yes) (show_name no) (do_not_autoplace no) (effects (font (size 1.27 1.27))))
  (property "Datasheet" "" (at 134.62 62.23 0) (hide yes) (show_name no) (do_not_autoplace no) (effects (font (size 1.27 1.27))))
  (property "Description" "Power symbol creates a global label with name \"+3.3V\"" (at 134.62 62.23 0) (hide yes) (show_name no) (do_not_autoplace no) (effects (font (size 1.27 1.27))))
  (pin "1"))
 (symbol
  (lib_id "power:GND")
  (at 228.6 57.15 0)
  (unit 1)
  (body_style 1)
  (exclude_from_sim no)
  (in_bom yes)
  (on_board yes)
  (in_pos_files yes)
  (dnp no)
  (fields_autoplaced yes)
  (property "Reference" "#PWR04" (at 228.6 63.5 0) (hide yes) (show_name no) (do_not_autoplace no) (effects (font (size 1.27 1.27))))
  (property "Value" "GND" (at 228.6 62.23 0) (show_name no) (do_not_autoplace no) (effects (font (size 1.27 1.27))))
  (property "Footprint" "" (at 228.6 57.15 0) (hide yes) (show_name no) (do_not_autoplace no) (effects (font (size 1.27 1.27))))
  (property "Datasheet" "" (at 228.6 57.15 0) (hide yes) (show_name no) (do_not_autoplace no) (effects (font (size 1.27 1.27))))
  (property "Description" "Power symbol creates a global label with name \"GND\" , ground" (at 228.6 57.15 0) (hide yes) (show_name no) (do_not_autoplace no) (effects (font (size 1.27 1.27))))
  (pin "1"))
 (symbol
  (lib_id "power:GND")
  (at 46.99 127 0)
  (unit 1)
  (body_style 1)
  (exclude_from_sim no)
  (in_bom yes)
  (on_board yes)
  (in_pos_files yes)
  (dnp no)
  (fields_autoplaced yes)
  (property "Reference" "#PWR010" (at 46.99 133.35 0) (hide yes) (show_name no) (do_not_autoplace no) (effects (font (size 1.27 1.27))))
  (property "Value" "GND" (at 46.99 132.08 0) (show_name no) (do_not_autoplace no) (effects (font (size 1.27 1.27))))
  (property "Footprint" "" (at 46.99 127 0) (hide yes) (show_name no) (do_not_autoplace no) (effects (font (size 1.27 1.27))))
  (property "Datasheet" "" (at 46.99 127 0) (hide yes) (show_name no) (do_not_autoplace no) (effects (font (size 1.27 1.27))))
  (property "Description" "Power symbol creates a global label with name \"GND\" , ground" (at 46.99 127 0) (hide yes) (show_name no) (do_not_autoplace no) (effects (font (size 1.27 1.27))))
  (pin "1"))
 (symbol
  (lib_id "Sensor:DHT11")
  (at 121.92 44.45 0)
  (unit 1)
  (body_style 1)
  (exclude_from_sim no)
  (in_bom yes)
  (on_board yes)
  (in_pos_files yes)
  (dnp no)
  (fields_autoplaced yes)
  (property "Reference" "U2" (at 115.57 43.1799 0) (show_name no) (do_not_autoplace no) (effects (font (size 1.27 1.27)) (justify right)))
  (property "Value" "DHT11" (at 115.57 45.7199 0) (show_name no) (do_not_autoplace no) (effects (font (size 1.27 1.27)) (justify right)))
  (property "Footprint" "Sensor:Aosong_DHT11_5.5x12.0_P2.54mm" (at 121.92 54.61 0) (hide yes) (show_name no) (do_not_autoplace no) (effects (font (size 1.27 1.27))))
  (property "Datasheet" "http://akizukidenshi.com/download/ds/aosong/DHT11.pdf" (at 125.73 38.1 0) (hide yes) (show_name no) (do_not_autoplace no) (effects (font (size 1.27 1.27))))
  (property "Description" "3.3V to 5.5V, temperature and humidity module, DHT11" (at 121.92 44.45 0) (hide yes) (show_name no) (do_not_autoplace no) (effects (font (size 1.27 1.27))))
  (pin "1")
  (pin "4")
  (pin "3")
  (pin "2"))
 (symbol
  (lib_id "power:+5V")
  (at 254 69.85 0)
  (unit 1)
  (body_style 1)
  (exclude_from_sim no)
  (in_bom yes)
  (on_board yes)
  (in_pos_files yes)
  (dnp no)
  (fields_autoplaced yes)
  (property "Reference" "#PWR01" (at 254 73.66 0) (hide yes) (show_name no) (do_not_autoplace no) (effects (font (size 1.27 1.27))))
  (property "Value" "+5V" (at 254 64.77 0) (show_name no) (do_not_autoplace no) (effects (font (size 1.27 1.27))))
  (property "Footprint" "" (at 254 69.85 0) (hide yes) (show_name no) (do_not_autoplace no) (effects (font (size 1.27 1.27))))
  (property "Datasheet" "" (at 254 69.85 0) (hide yes) (show_name no) (do_not_autoplace no) (effects (font (size 1.27 1.27))))
  (property "Description" "Power symbol creates a global label with name \"+5V\"" (at 254 69.85 0) (hide yes) (show_name no) (do_not_autoplace no) (effects (font (size 1.27 1.27))))
  (pin "1"))
 (sheet_instances
  (path ""
   (page "1")))
 (embedded_fonts no))
